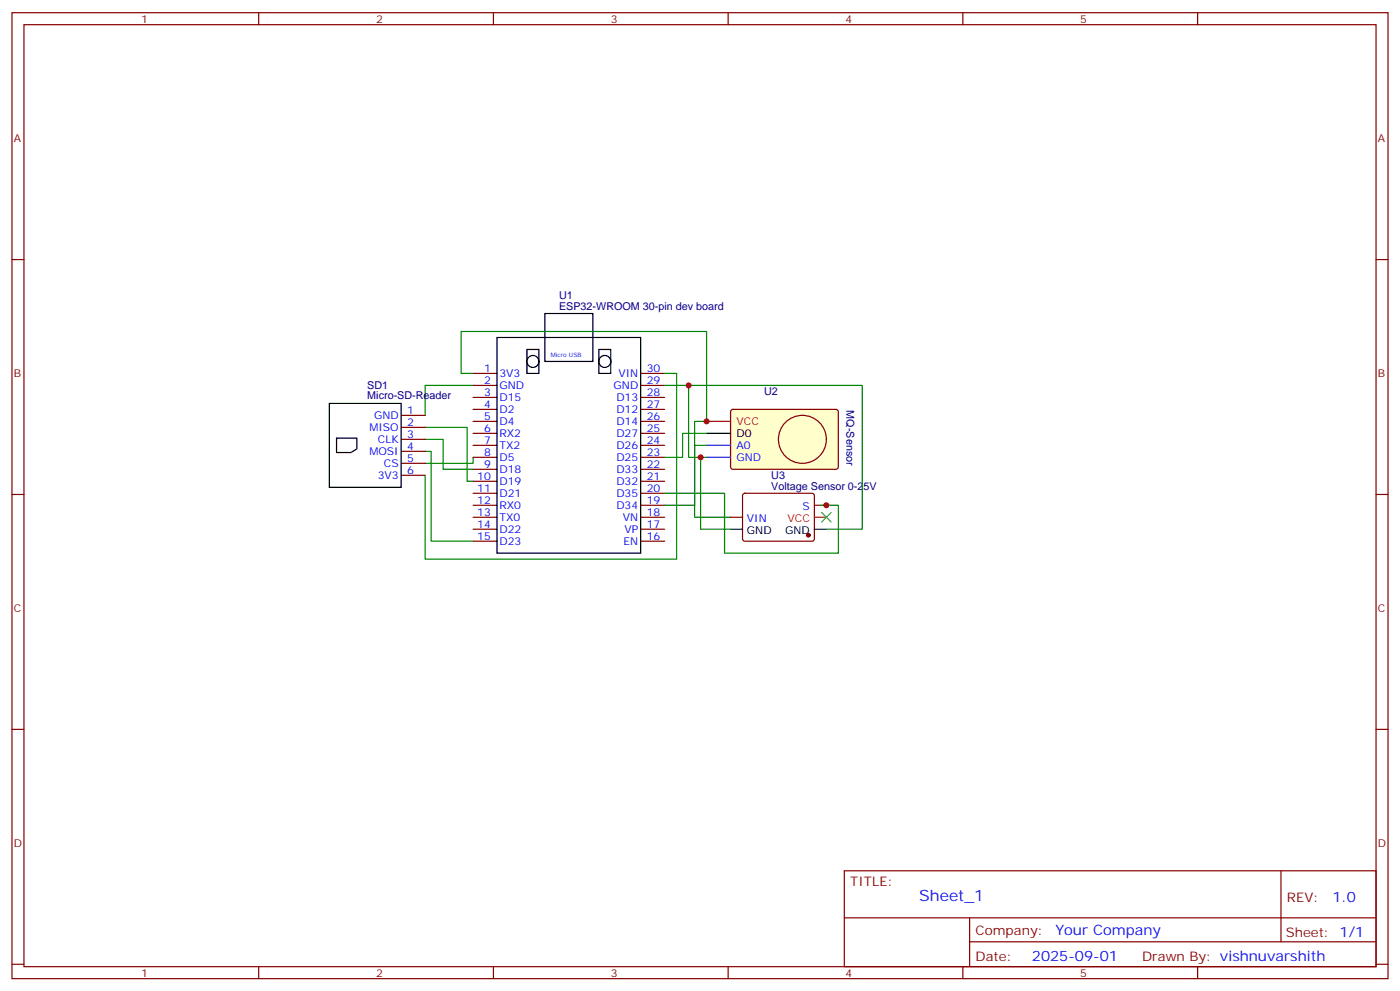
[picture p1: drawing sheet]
<svg xmlns="http://www.w3.org/2000/svg" width="412mm" height="292mm" viewBox="0 0 412 292" stroke-linecap="round" stroke-linejoin="round" font-family="sans-serif">
<g fill="none" stroke="#870000" stroke-width=".35">
<path d="M3.5 3.7h405.4v284.4h-405.4zM7.1 7.3h398.2v277.3h-398.2zM76.2 3.7v3.6M145.3 3.7v3.6M214.5 3.7v3.6M283.6 3.7v3.6M352.8 3.7v3.6M3.5 76.4h3.6M405.3 76.4h3.6M139.3 117h7.1M139.3 113.5h7.1M139.3 109.9h7.1"/>
<path d="M188.7 117h7.1M188.7 113.5h7.1M188.7 109.9h7.1M118.2 122.3h7M118.2 125.8h7M118.2 129.3h7M118.2 132.9h7M118.2 136.4h7M118.2 139.9h7M139.3 138.1h7.1M139.3 134.6h7.1M139.3 131.1h7.1"/>
<path d="M139.3 120.5h7.1M139.3 124h7.1M139.3 127.6h7.1M188.7 138.1h7.1M188.7 134.6h7.1M188.7 131.1h7.1M188.7 120.5h7.1M188.7 124h7.1M188.7 127.6h7.1M3.5 145.6h3.6M139.3 159.3h7.1M139.3 155.8h7.1"/>
<path d="M139.3 152.3h7.1M139.3 148.7h7.1M139.3 145.2h7.1M139.3 141.7h7.1M188.7 159.3h7.1M188.7 155.8h7.1M188.7 152.3h7.1M188.7 148.7h7.1M188.7 145.2h7.1M188.7 141.7h7.1M405.3 145.6h3.6M3.5 214.7h3.6"/>
<path d="M405.3 214.7h3.6M248.7 256.3h156.6v28.3h-156.6zM377.3 256.4v20.8M248.7 270.2h156.5M285.6 277.2h119.6M285.6 270.2v14.1M3.5 283.8h3.6M76.2 284.6v3.5M145.3 284.6v3.5M214.5 284.6v3.5M283.6 284.6v3.5M352.8 284.6v3.5"/>
<path d="M405.3 283.8h3.6"/>
</g>
<path d="M139.3 113.5h-14.1v8.8M195.8 109.9h3.5v54.7h-74.1v-24.7M125.2 129.3h5.3v8.8h8.8M125.2 125.8h12.4v15.9h1.7M125.2 132.9h1.8v26.4h12.3M139.3 134.6v1.8h-14.1" fill="none" stroke="#008700" stroke-width=".35"/>
<g fill="none" stroke="#000" stroke-width=".35">
<path d="M146.4 99.3h42.3v63.5h-42.3zM160.5 92.3h14.1v14.1h-14.1zM97 118.7h21.2v24.7h-21.2zM155.2 102.9h3.5v7h-3.5zM176.4 102.9h3.5v7h-3.5zM99.1 129h6v3.2l-1.7 1h-4.3z"/>
<circle cx="157" cy="106.4" r="1.76"/>
<circle cx="178.2" cy="106.4" r="1.76"/>
</g>
<path d="M215.4 120.7l.5-.2 30.6 .1 .4 .6v16.5l-.7 .4h-30.6l-.4-.7v-16.2z" fill="#ffc" stroke="#870000" stroke-width=".35"/>
<path d="M208.1 124h7.1M239.9 152.3h3.5" fill="none" stroke="#f00" stroke-width=".35"/>
<path d="M208.1 127.6h7.1M215.2 155.8h3.5M239.9 155.8h3.5" fill="none" stroke="#000" stroke-width=".35"/>
<path d="M208.1 134.6h7.1M208.1 131.1h7.1" fill="none" stroke="#00f" stroke-width=".35"/>
<g fill="none" stroke="#870000" stroke-width=".35">
<path d="M215.2 152.3h3.5M219 145.4l.4-.2 20.1 .1 .4 .6-.1 13-.6 .4-20-.1-.5-.6v-12.7zM239.9 148.7h3.5"/>
<circle cx="236.4" cy="129.3" r="7.1"/>
</g>
<path d="M139.3 109.9h-3.5v-12.3h72.3v26.4h-3.5v28.3h10.6M195.8 113.5h7v21.1h5.3M202.8 113.5h51.2v42.3h-10.6M206.4 134.6v21.2h8.8M208.1 127.6h-7v7h-5.3M208.1 131.1h-3.5v17.6h-8.8M195.8 145.2h17.6v17.6h33.5v-14.1h-5.2" fill="none" stroke="#008700" stroke-width=".35"/>
<circle cx="238.1" cy="157.6" r=".53" fill="#870000" stroke="#870000" stroke-width=".35"/>
<path d="M242 150.8l2.8 2.9M244.8 150.8l-2.8 2.9" fill="none" stroke="#3c3" stroke-width=".35"/>
<g fill="#c00">
<circle cx="208.1" cy="124" r=".88"/>
<circle cx="206.4" cy="134.6" r=".88"/>
<circle cx="202.8" cy="113.5" r=".88"/>
<circle cx="243.4" cy="148.7" r=".88"/>
</g>
<text font-size="4.6" fill="#00f" x="270.8" y="265.4">Sheet_1</text>
<g font-size="4.2" fill="#00f">
<text x="392.5" y="265.6">1.0</text>
<text x="310.9" y="275.2">Your Company</text>
<text x="304" y="283">2025-09-01</text>
</g>
<g font-size="3.9" fill="#800">
<text x="250.5" y="260.9">TITLE:</text>
<text x="379.1" y="265.6">REV:</text>
<text x="287.4" y="275.1">Company:</text>
<text x="378.7" y="275.7">Sheet: 1/1</text>
<text x="287.4" y="282.8">Date:</text>
<text x="336.4" y="282.9">Drawn By: vishnuvarshith</text>
</g>
<g font-size="3.2" fill="#800">
<text x="41.6" y="6.7">1</text>
<text x="110.8" y="6.7">2</text>
<text x="179.9" y="6.7">3</text>
<text x="249.1" y="6.7">4</text>
<text x="318.2" y="6.7">5</text>
<text x="4.1" y="41.8">A</text>
<text x="405.9" y="41.8">A</text>
<text x="4.1" y="111">B</text>
<text x="405.9" y="111">B</text>
<text x="4.1" y="180.1">C</text>
<text x="405.9" y="180.1">C</text>
<text x="4.1" y="249.3">D</text>
<text x="405.9" y="249.3">D</text>
<text x="41.6" y="287.5">1</text>
<text x="110.8" y="287.5">2</text>
<text x="179.9" y="287.5">3</text>
<text x="249.1" y="287.5">4</text>
<text x="318.2" y="287.5">5</text>
</g>
<g font-size="3.2" fill="#000080">
<text x="164.7" y="87.9">U1</text>
<text x="164.7" y="91.2">ESP32-WROOM 30-pin dev board</text>
<text x="108.2" y="117.5">Micro-SD-Reader</text>
<text x="108.2" y="114.4">SD1</text>
<text x="225.1" y="116.3">U2</text>
<text x="249.3" y="120.8" transform="rotate(90 249.3 120.8)">MQ-Sensor</text>
<text x="227.2" y="141">U3</text>
<text x="227.2" y="144.1">Voltage Sensor 0-25V</text>
</g>
<g font-size="3.2" fill="#00f">
<text x="142.6" y="113.1">2</text>
<text x="142.6" y="109.6">1</text>
<text x="147.1" y="111">3V3</text>
<text x="182.2" y="111">VIN</text>
<text x="190.5" y="113.1">29</text>
<text x="190.5" y="109.6">30</text>
<text x="142.6" y="116.6">3</text>
<text x="147.1" y="118">D15</text>
<text x="147.1" y="114.5">GND</text>
<text x="180.7" y="114.5">GND</text>
<text x="181.6" y="118">D13</text>
<text x="190.5" y="116.6">28</text>
<text x="110.2" y="123.3">GND</text>
<text x="119.9" y="121.9">1</text>
<text x="119.9" y="125.4">2</text>
<text x="142.6" y="123.7">5</text>
<text x="142.6" y="120.2">4</text>
<text x="147.1" y="125.1">D4</text>
<text x="147.1" y="121.6">D2</text>
<text x="181.6" y="121.6">D12</text>
<text x="181.6" y="125.1">D14</text>
<text x="190.5" y="120.2">27</text>
<text x="190.5" y="123.7">26</text>
<text x="108.8" y="126.9">MISO</text>
<text x="111.3" y="130.4">CLK</text>
<text x="119.9" y="129">3</text>
<text x="142.6" y="130.7">7</text>
<text x="142.6" y="127.2">6</text>
<text x="147.1" y="128.6">RX2</text>
<text x="181.6" y="128.6">D27</text>
<text x="190.5" y="130.7">24</text>
<text x="190.5" y="127.2">25</text>
<text x="108.8" y="133.9">MOSI</text>
<text x="113.1" y="137.4">CS</text>
<text x="119.9" y="132.5">4</text>
<text x="119.9" y="136">5</text>
<text x="142.6" y="137.8">9</text>
<text x="142.6" y="134.3">8</text>
<text x="147.1" y="135.7">D5</text>
<text x="147.1" y="132.2">TX2</text>
<text x="181.6" y="135.7">D25</text>
<text x="181.6" y="132.2">D26</text>
<text x="190.5" y="137.8">22</text>
<text x="190.5" y="134.3">23</text>
<text x="217" y="135.7">GND</text>
<text x="217" y="132.2">A0</text>
<text x="111.3" y="141">3V3</text>
<text x="119.9" y="139.6">6</text>
<text x="140.6" y="141.3">10</text>
<text x="147.1" y="142.7">D19</text>
<text x="147.1" y="139.2">D18</text>
<text x="181.6" y="142.7">D32</text>
<text x="181.6" y="139.2">D33</text>
<text x="190.5" y="141.3">21</text>
<text x="140.6" y="148.4">12</text>
<text x="140.6" y="144.9">11</text>
<text x="147.1" y="149.8">RX0</text>
<text x="147.1" y="146.3">D21</text>
<text x="181.6" y="149.8">D34</text>
<text x="181.6" y="146.3">D35</text>
<text x="190.5" y="148.4">19</text>
<text x="190.5" y="144.9">20</text>
<text x="140.6" y="155.4">14</text>
<text x="140.6" y="151.9">13</text>
<text x="147.1" y="153.3">TX0</text>
<text x="183.5" y="153.3">VN</text>
<text x="190.5" y="155.4">17</text>
<text x="190.5" y="151.9">18</text>
<text x="220" y="153.7">VIN</text>
<text x="236.4" y="150.1">S</text>
<text x="140.6" y="159">15</text>
<text x="147.1" y="160.4">D23</text>
<text x="147.1" y="156.8">D22</text>
<text x="183.6" y="160.4">EN</text>
<text x="183.9" y="156.8">VP</text>
<text x="190.5" y="159">16</text>
</g>
<g font-size="3.2" fill="#f00">
<text x="217" y="125.1">VCC</text>
<text x="232" y="153.7">VCC</text>
</g>
<g font-size="3.2">
<text x="217" y="128.6">D0</text>
<text x="220" y="157.2">GND</text>
<text x="231.3" y="157.2">GND</text>
</g>
<text font-size="1.8" fill="#00f" x="162.3" y="105.2">Micro USB</text>
</svg>
